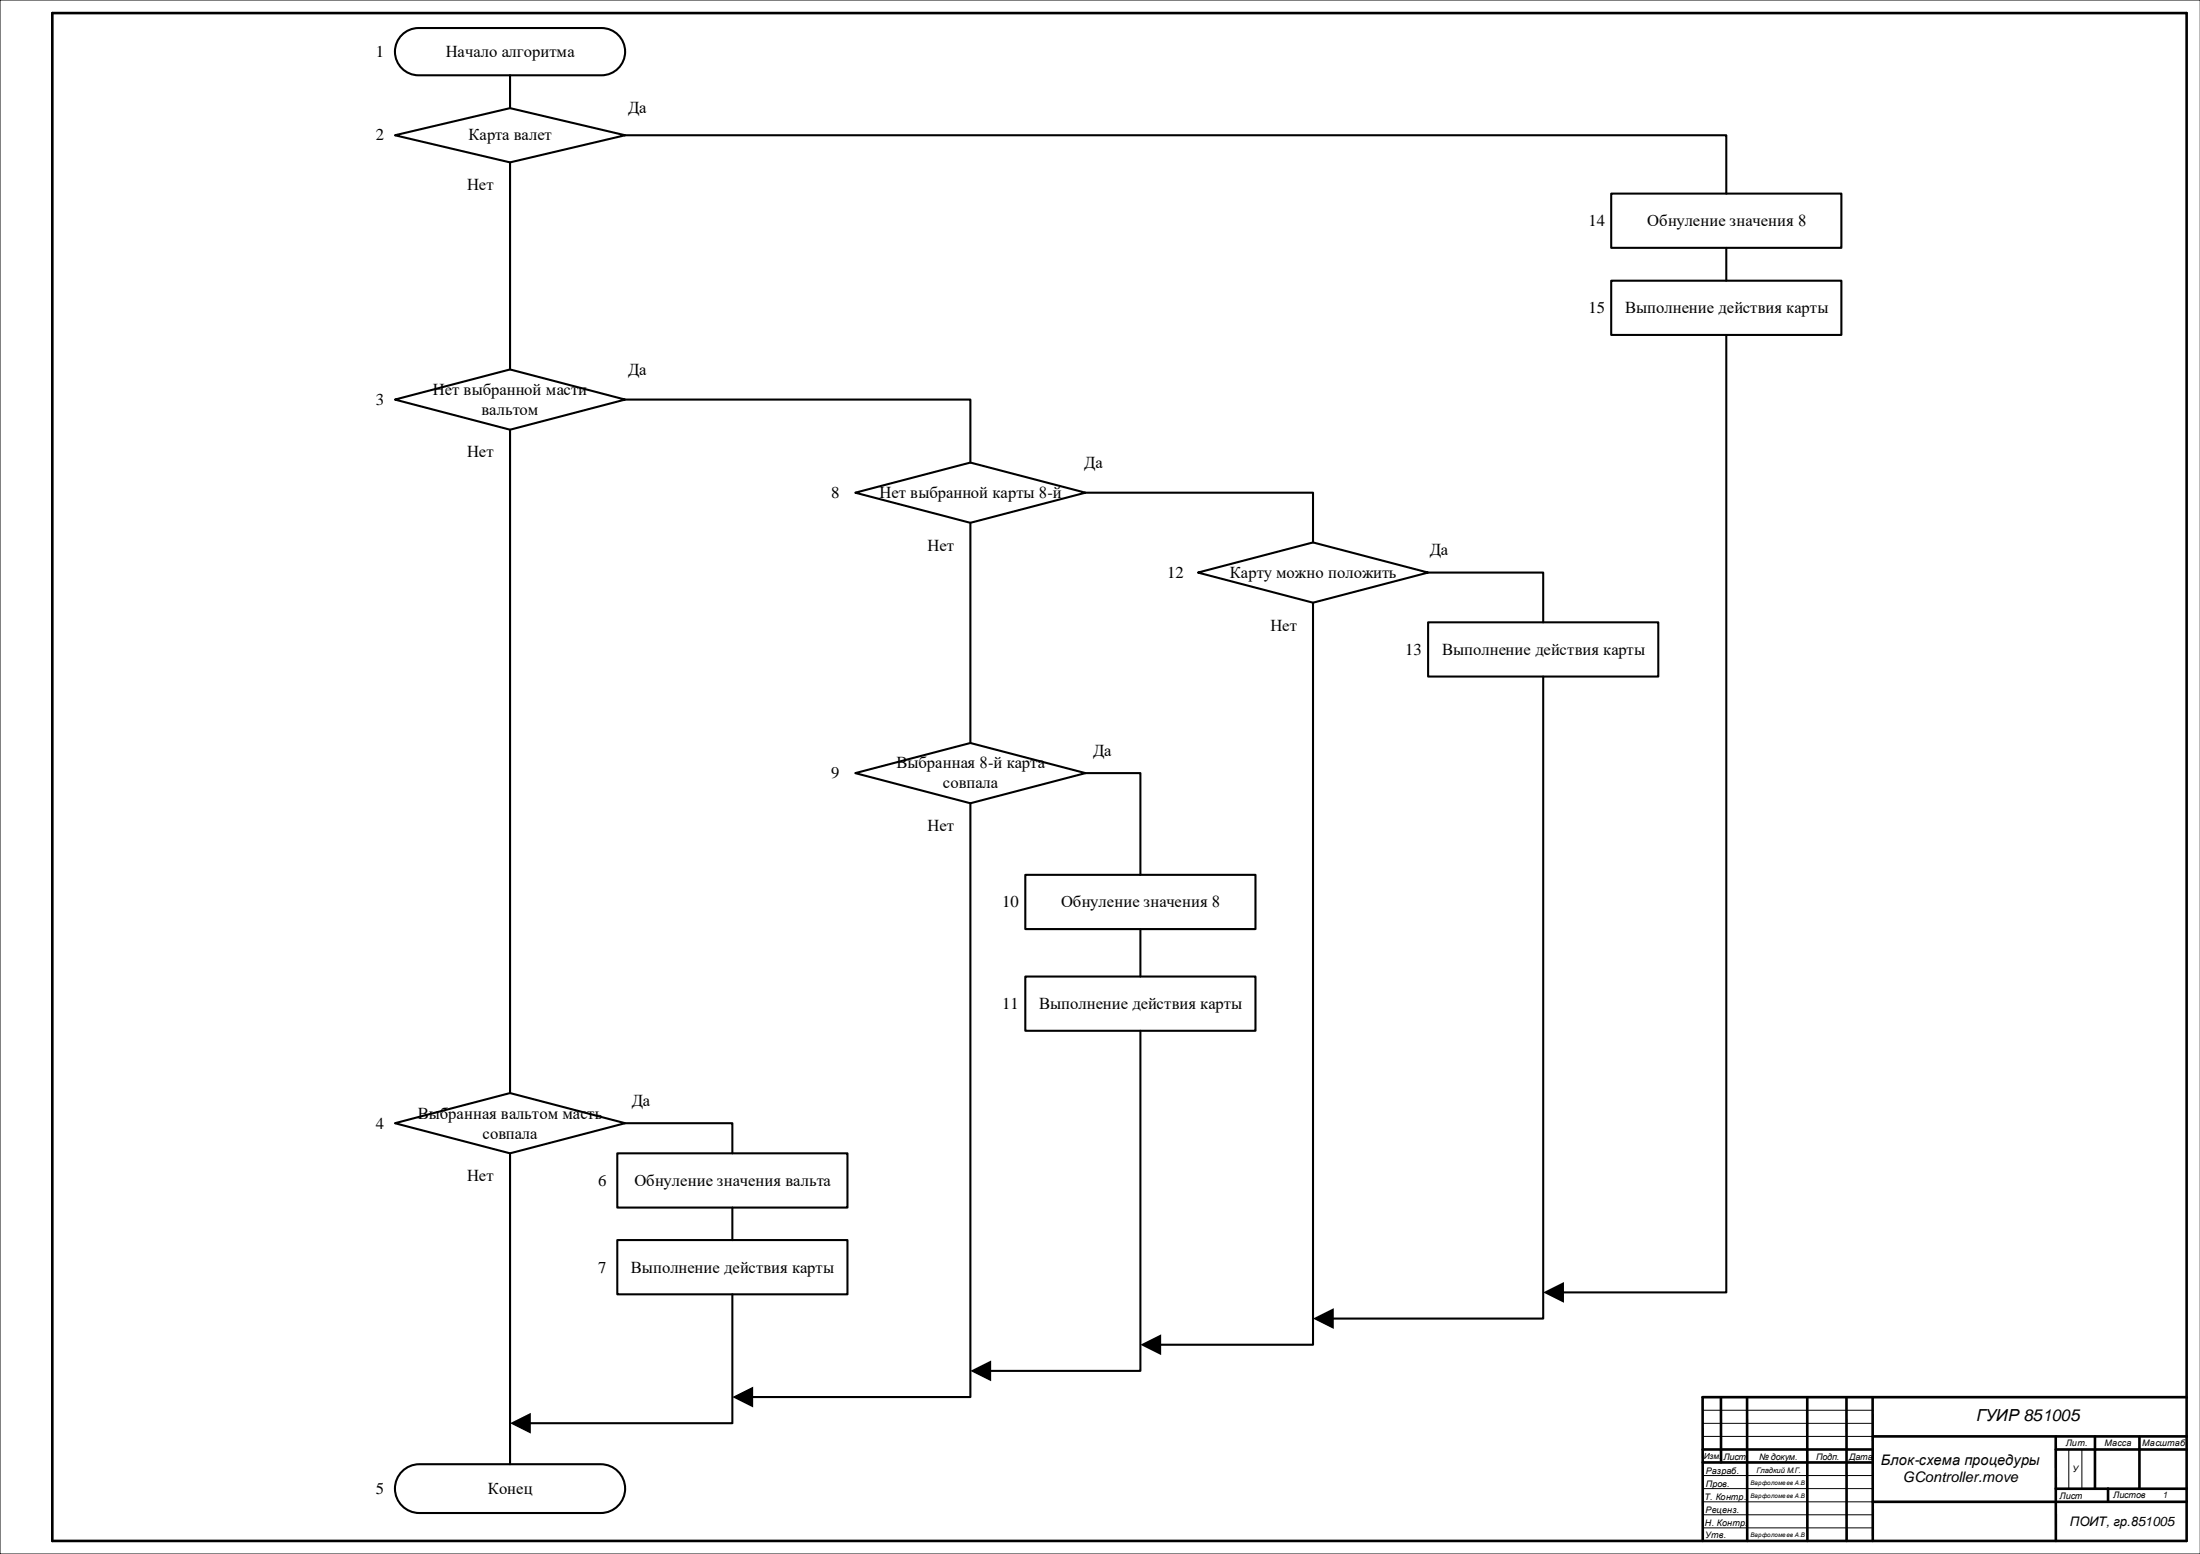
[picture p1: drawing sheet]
<svg xmlns="http://www.w3.org/2000/svg" width="841mm" height="594mm" viewBox="0 0 841 594" stroke-linecap="round" stroke-linejoin="round" font-family="sans-serif">
<path d="M841.2 0h-841.2v594h841.2M650.9 539h65M650.9 544h65M650.9 549h65M790.9 554v15M796 554v15M650.9 574h65M650.9 579h65M651 564h65M651 569h65M650.9 584h65" fill="none" stroke="#000" stroke-width=".38"/>
<g fill="none" stroke="#000" stroke-width="1">
<path d="M20 5h816v584h-816zM658 534v25M667.9 534l.1 55M691 534v55M706 534v55M715.9 534l.1 55M836 534h-185.1l.1 55M650.9 554h65M651 559h65M715.9 549h120.1M786 554h50M786 549v40"/>
<path d="M801 549v20M818 549v20M715.9 574h120.1M786 569h50M805.9 569v5"/>
</g>
<path d="M153.6 13.4a9 9 0 0 1 6.4-2.7h70a9 9 0 0 1 9 9 9 9 0 0 1-9 9.1h-70a9 9 0 0 1-8.3-5.6 9 9 0 0 1 1.9-9.8z" fill-rule="evenodd" fill="#fff"/>
<path d="M153.6 13.4a9 9 0 0 1 6.4-2.7h70a9 9 0 0 1 9 9 9 9 0 0 1-9 9.1h-70a9 9 0 0 1-8.3-5.6 9 9 0 0 1 1.9-9.8z" fill="none" stroke="#000" stroke-width=".79"/>
<path d="M151 51.7l44-10.4 44 10.4-44 10.4z" fill-rule="evenodd" fill="#fff"/>
<path d="M151 51.7l44-10.4 44 10.4-44 10.4z" fill="none" stroke="#000" stroke-width=".79"/>
<path d="M153.4 562.8l1.6-1.5 2-1 3.3-.6h69.4a9.3 9.3 0 0 1 9.3 9.3 9.3 9.3 0 0 1-9.3 9.3h-69.4a9.3 9.3 0 0 1-8.5-5.5 9.3 9.3 0 0 1 1.6-10z" fill-rule="evenodd" fill="#fff"/>
<path d="M195 28.8v12.5M153.4 562.8l1.6-1.5 2-1 3.3-.6h69.4a9.3 9.3 0 0 1 9.3 9.3 9.3 9.3 0 0 1-9.3 9.3h-69.4a9.3 9.3 0 0 1-8.5-5.5 9.3 9.3 0 0 1 1.6-10z" fill="none" stroke="#000" stroke-width=".79"/>
<path d="M616 74h88v20.7h-88z" fill-rule="evenodd" fill="#fff"/>
<path d="M616 74h88v20.7h-88z" fill="none" stroke="#000" stroke-width=".79"/>
<path d="M616 107.3h88v20.7h-88z" fill-rule="evenodd" fill="#fff"/>
<path d="M616 107.3h88v20.7h-88z" fill="none" stroke="#000" stroke-width=".79"/>
<path d="M151 152.7l44-11.5 44 11.5-44 11.5z" fill-rule="evenodd" fill="#fff"/>
<path d="M151 152.7l44-11.5 44 11.5-44 11.5z" fill="none" stroke="#000" stroke-width=".79"/>
<path d="M327 188.3l44-11.5 44 11.5-44 11.5z" fill-rule="evenodd" fill="#fff"/>
<path d="M327 188.3l44-11.5 44 11.5-44 11.5z" fill="none" stroke="#000" stroke-width=".79"/>
<path d="M458 218.9l44-11.6 44 11.6-44 11.5z" fill-rule="evenodd" fill="#fff"/>
<path d="M458 218.9l44-11.6 44 11.6-44 11.5z" fill="none" stroke="#000" stroke-width=".79"/>
<path d="M546 237.9h88v20.7h-88z" fill-rule="evenodd" fill="#fff"/>
<path d="M546 237.9h88v20.7h-88z" fill="none" stroke="#000" stroke-width=".79"/>
<path d="M327 295.5l44-11.5 44 11.5-44 11.5z" fill-rule="evenodd" fill="#fff"/>
<path d="M327 295.5l44-11.5 44 11.5-44 11.5z" fill="none" stroke="#000" stroke-width=".79"/>
<path d="M392 334.4h88v20.7h-88z" fill-rule="evenodd" fill="#fff"/>
<path d="M392 334.4h88v20.7h-88z" fill="none" stroke="#000" stroke-width=".79"/>
<path d="M392 373.3h88v20.7h-88z" fill-rule="evenodd" fill="#fff"/>
<path d="M392 373.3h88v20.7h-88z" fill="none" stroke="#000" stroke-width=".79"/>
<path d="M151 429.3l44-11.5 44 11.5-44 11.5z" fill-rule="evenodd" fill="#fff"/>
<path d="M151 429.3l44-11.5 44 11.5-44 11.5z" fill="none" stroke="#000" stroke-width=".79"/>
<path d="M236 440.8h88v20.8h-88z" fill-rule="evenodd" fill="#fff"/>
<path d="M236 440.8h88v20.8h-88z" fill="none" stroke="#000" stroke-width=".79"/>
<path d="M236 474h88v20.7h-88z" fill-rule="evenodd" fill="#fff"/>
<g fill="none" stroke="#000" stroke-width=".79">
<path d="M239 51.7h421v22.3M195 62.1v79.1M660 94.7v12.6M660 128v366h-63.1M239 152.7h132v24.1M195 164.2v253.6M371 199.8v84.2M415 188.3h87v19M546 218.9h44v19M502 230.4v283.6h-59.1M590 258.6v245.4h-81.1M415 295.5h21v38.9"/>
<path d="M371 307v227h-84.1M436 355.1v18.2M436 394v130h-58.1M239 429.3h41v11.5M195 440.8v118.9M236 474h88v20.7h-88zM280 461.6v12.4M280 494.7v49.3h-78.1"/>
</g>
<path d="M590 494l7.9-4v8zM436 514l7.9-4v8zM502 504l7.9-4v8zM280 534l7.9-4v8zM371 524l7.9-4v8zM195 544l7.9-4v8z" fill="#000"/>
<g font-size="6.4">
<text x="240.1" y="43.3">Да</text>
<text x="143.7" y="53.6">2</text>
<text x="179.1" y="53.6">Карта валет</text>
<text x="178.6" y="72.6">Нет</text>
<text x="607.3" y="86.3">14</text>
<text x="629.8" y="86.3">Обнуление значения 8</text>
<text x="240.1" y="143.2">Да</text>
<text x="165.5" y="150.9">Нет выбранной масти</text>
<text x="354.6" y="210.4">Нет</text>
<text x="546.6" y="212.2">Да</text>
<text x="446.2" y="220.9">12</text>
<text x="470.2" y="220.9">Карту можно положить</text>
<text x="537.2" y="250.2">13</text>
<text x="551.3" y="250.2">Выполнение действия карты</text>
<text x="342.7" y="293.7">Выбранная 8-й карта</text>
<text x="317.8" y="297.6">9</text>
<text x="383.2" y="385.7">11</text>
<text x="397.3" y="385.7">Выполнение действия карты</text>
<text x="159.7" y="427.6">Выбранная вальтом масть</text>
</g>
<g font-size="6.3">
<text x="143.7" y="21.7">1</text>
<text x="170.4" y="21.7">Начало алгоритма</text>
<text x="607.3" y="119.6">15</text>
<text x="621.3" y="119.6">Выполнение действия карты</text>
<text x="143.7" y="154.7">3</text>
<text x="184.1" y="158.5">вальтом</text>
<text x="178.6" y="174.8">Нет</text>
<text x="414.6" y="178.8">Да</text>
<text x="317.8" y="190.3">8</text>
<text x="336.3" y="190.3">Нет выбранной карты 8-й</text>
<text x="485.7" y="241">Нет</text>
<text x="417.9" y="288.9">Да</text>
<text x="360.5" y="301.4">совпала</text>
<text x="354.6" y="317.7">Нет</text>
<text x="383.2" y="346.8">10</text>
<text x="405.7" y="346.8">Обнуление значения 8</text>
<text x="241.5" y="422.8">Да</text>
<text x="143.7" y="431.4">4</text>
<text x="184.5" y="435.2">совпала</text>
<text x="178.6" y="451.6">Нет</text>
<text x="228.7" y="453.3">6</text>
<text x="242.5" y="453.3">Обнуление значения вальта</text>
<text x="228.7" y="486.5">7</text>
<text x="241.2" y="486.5">Выполнение действия карты</text>
<text x="755.6" y="543.3">ГУИР 851005</text>
<text x="143.7" y="571.2">5</text>
<text x="186.5" y="571.2">Конец</text>
</g>
<g font-size="5.6">
<text x="719.1" y="559.9">Блок-схема процедуры</text>
<text x="727.4" y="566.6">GController.move</text>
</g>
<text font-size="5" x="791.4" y="583.2">ПОИТ, гр.851005</text>
<g font-size="3.4">
<text x="658.9" y="558">Лист</text>
<text x="672.5" y="558">№ докум.</text>
<text x="707" y="558">Дата</text>
<text x="789.8" y="552.8">Лит.</text>
<text x="804.6" y="552.8">Масса</text>
<text x="819" y="552.8">Масштаб</text>
<text x="652.1" y="563.2">Разраб.</text>
<text x="694.4" y="558">Подп.</text>
<text x="792.4" y="562.8">У</text>
<text x="652.1" y="568.3">Пров.</text>
<text x="651.7" y="573.3">Т. Контр.</text>
<text x="787.4" y="572.8">Лист</text>
<text x="807.9" y="572.8">Листов</text>
<text x="826.8" y="572.8">1</text>
<text x="652.1" y="578.3">Реценз.</text>
<text x="651.8" y="583.3">Н. Контр.</text>
<text x="651.9" y="587.8">Утв.</text>
</g>
<text font-size="3.2" x="651.4" y="557.7">Изм.</text>
<text font-size="2.9" x="671.5" y="562.9">Гладкий М.Г.</text>
<g font-size="2.4">
<text x="669.2" y="567.5">Варфоломеев А.В</text>
<text x="669.2" y="572.6">Варфоломеев А.В</text>
<text x="669.2" y="587.6">Варфоломеев А.В</text>
</g>
</svg>
